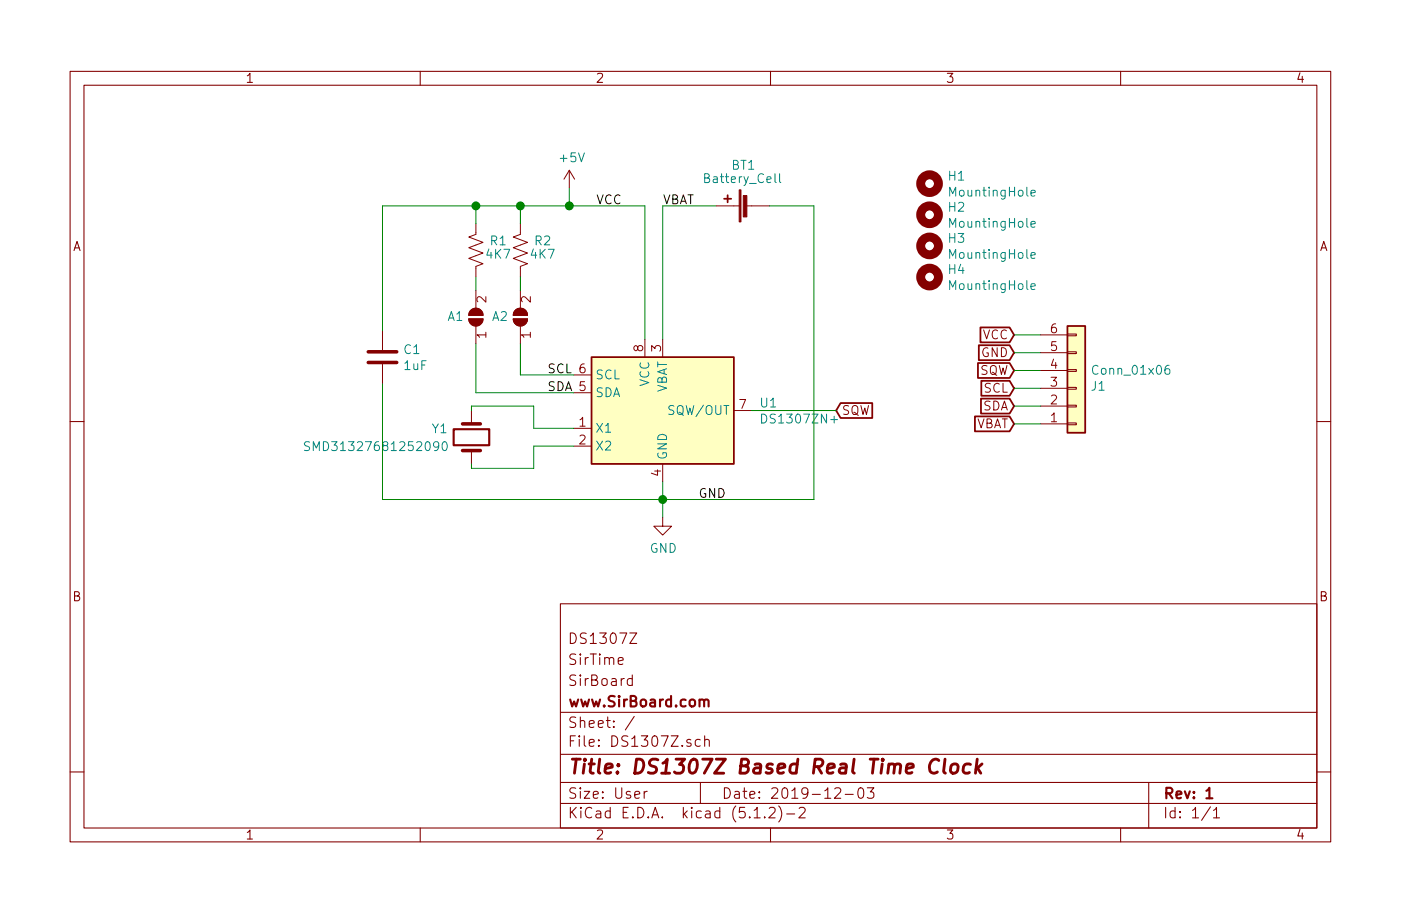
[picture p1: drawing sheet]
EESchema Schematic File Version 4
LIBS:DS1307Z-cache
EELAYER 29 0
EELAYER END
$Descr User 7874 5118
encoding utf-8
Sheet 1 1
Title "DS1307Z Based Real Time Clock"
Date "2019-12-03"
Rev "1"
Comp "www.SirBoard.com"
Comment1 "SirBoard"
Comment2 "SirTime"
Comment3 "DS1307Z"
Comment4 ""
$EndDescr
$Comp
L power:GND #PWR0101
U 1 1
P 3725 2900
F 0 "#PWR0101" H 3725 2650 50  0001 C CNN
F 1 "GND" H 3729 2728 50  0000 C CNN
F 2 "" H 3725 2900 50  0001 C CNN
F 3 "" H 3725 2900 50  0001 C CNN
	1    3725 2900
	1    0    0    -1  
$EndComp
Text GLabel 5700 1875 0    50   Input ~ 0
VCC
Text GLabel 5700 1975 0    50   Input ~ 0
GND
Text GLabel 5700 2175 0    50   Input ~ 0
SCL
Text GLabel 5700 2275 0    50   Input ~ 0
SDA
Wire Wire Line
	5850 1875 5700 1875
Wire Wire Line
	5700 1975 5850 1975
Wire Wire Line
	5850 2175 5700 2175
Wire Wire Line
	5700 2275 5850 2275
$Comp
L Device:R_US R1
U 1 1
P 2675 1400
F 0 "R1" H 2750 1350 50  0000 L CNN
F 1 "4K7" H 2725 1425 50  0000 L CNN
F 2 "Resistor_SMD:R_0603_1608Metric" V 2715 1390 50  0001 C CNN
F 3 "~" H 2675 1400 50  0001 C CNN
F 4 "C99782" H 2675 1400 50  0001 C CNN "Part"
	1    2675 1400
	1    0    0    1   
$EndComp
$Comp
L Jumper:SolderJumper_2_Open A1
U 1 1
P 2675 1775
F 0 "A1" V 2675 1888 50  0000 C CNN
F 1 "SolderJumper_2_Open" H 2675 1888 50  0001 C CNN
F 2 "Jumper:SolderJumper-2_P1.3mm_Open_RoundedPad1.0x1.5mm" H 2675 1775 50  0001 C CNN
F 3 "~" H 2675 1775 50  0001 C CNN
	1    2675 1775
	0    -1   -1   0   
$EndComp
$Comp
L Jumper:SolderJumper_2_Open A2
U 1 1
P 2925 1775
F 0 "A2" V 2925 1888 50  0000 C CNN
F 1 "SolderJumper_2_Open" H 2925 1888 50  0001 C CNN
F 2 "Jumper:SolderJumper-2_P1.3mm_Open_RoundedPad1.0x1.5mm" H 2925 1775 50  0001 C CNN
F 3 "~" H 2925 1775 50  0001 C CNN
	1    2925 1775
	0    -1   -1   0   
$EndComp
$Comp
L power:+5V #PWR0102
U 1 1
P 3200 1050
F 0 "#PWR0102" H 3200 900 50  0001 C CNN
F 1 "+5V" H 3214 1223 50  0000 C CNN
F 2 "" H 3200 1050 50  0001 C CNN
F 3 "" H 3200 1050 50  0001 C CNN
	1    3200 1050
	1    0    0    -1  
$EndComp
$Comp
L Timer_RTC:DS1307Z+ U1
U 1 1
P 3725 2300
F 0 "U1" H 4268 2345 50  0000 L CNN
F 1 "DS1307ZN+" H 4268 2255 50  0000 L CNN
F 2 "Package_SO:SOIC-8_3.9x4.9mm_P1.27mm" H 3725 1800 50  0001 C CNN
F 3 "https://datasheets.maximintegrated.com/en/ds/DS1307.pdf" H 3725 2300 50  0001 C CNN
F 4 "C26858" H 3725 2300 50  0001 C CNN "PartNo."
	1    3725 2300
	1    0    0    -1  
$EndComp
$Comp
L Device:Crystal Y1
U 1 1
P 2650 2450
F 0 "Y1" V 2600 2225 50  0000 L CNN
F 1 "SMD31327681252090" V 2700 1500 50  0000 L CNN
F 2 "Crystal:Crystal_SMD_EuroQuartz_EQ161-2Pin_3.2x1.5mm_HandSoldering" H 2650 2450 50  0001 C CNN
F 3 "~" H 2650 2450 50  0001 C CNN
F 4 "	C390740" V 2650 2450 50  0001 C CNN "PartNo."
	1    2650 2450
	0    1    1    0   
$EndComp
Wire Wire Line
	2650 2300 2650 2275
Wire Wire Line
	2650 2275 3000 2275
Wire Wire Line
	3000 2275 3000 2400
Wire Wire Line
	3000 2400 3225 2400
Wire Wire Line
	3225 2500 3000 2500
Wire Wire Line
	3000 2500 3000 2625
Wire Wire Line
	3000 2625 2650 2625
Wire Wire Line
	2650 2625 2650 2600
$Comp
L Device:R_US R2
U 1 1
P 2925 1400
F 0 "R2" H 3000 1350 50  0000 L CNN
F 1 "4K7" H 2975 1425 50  0000 L CNN
F 2 "Resistor_SMD:R_0603_1608Metric" V 2965 1390 50  0001 C CNN
F 3 "~" H 2925 1400 50  0001 C CNN
F 4 "C99782" H 2925 1400 50  0001 C CNN "Part"
	1    2925 1400
	1    0    0    1   
$EndComp
Wire Wire Line
	2925 2100 3225 2100
Wire Wire Line
	3225 2200 2675 2200
Wire Wire Line
	3625 1900 3625 1150
Wire Wire Line
	2675 1150 2675 1250
Wire Wire Line
	2925 1250 2925 1150
Wire Wire Line
	2675 1150 2925 1150
Wire Wire Line
	2925 1150 3200 1150
Wire Wire Line
	3200 1050 3200 1150
Connection ~ 3200 1150
Wire Wire Line
	3200 1150 3625 1150
$Comp
L Device:Battery_Cell BT1
U 1 1
P 4225 1150
F 0 "BT1" V 4450 1125 50  0000 L CNN
F 1 "Battery_Cell" V 4375 975 50  0000 L CNN
F 2 "Battery:BatteryHolder_Keystone_3000_1x12mm" V 4225 1210 50  0001 C CNN
F 3 "~" V 4225 1210 50  0001 C CNN
F 4 "C238097" V 4225 1150 50  0001 C CNN "PartNo."
	1    4225 1150
	0    -1   -1   0   
$EndComp
Wire Wire Line
	4025 1150 3725 1150
Wire Wire Line
	4325 1150 4575 1150
Wire Wire Line
	4575 2800 3725 2800
Wire Wire Line
	3725 2800 3725 2700
Wire Wire Line
	3725 2900 3725 2800
Connection ~ 3725 2800
Connection ~ 2925 1150
Wire Wire Line
	2675 1625 2675 1550
Wire Wire Line
	2925 1550 2925 1625
Wire Wire Line
	2925 1925 2925 2100
Wire Wire Line
	2675 1925 2675 2200
Text Label 3075 2100 0    50   ~ 0
SCL
Text Label 3075 2200 0    50   ~ 0
SDA
Text Label 3725 1150 0    50   ~ 0
VBAT
Text Label 3350 1150 0    50   ~ 0
VCC
Text Label 3925 2800 0    50   ~ 0
GND
Text GLabel 4700 2300 2    50   Input ~ 0
SQW
Wire Wire Line
	4700 2300 4225 2300
Text GLabel 5700 2075 0    50   Input ~ 0
SQW
Text GLabel 5700 2375 0    50   Input ~ 0
VBAT
Wire Wire Line
	5850 2075 5700 2075
Wire Wire Line
	5700 2375 5850 2375
$Comp
L Connector_Generic:Conn_01x06 J1
U 1 1
P 6050 2175
F 0 "J1" H 6129 2167 50  0000 L CNN
F 1 "Conn_01x06" H 6129 2077 50  0000 L CNN
F 2 "Connector_PinHeader_2.54mm:PinHeader_1x06_P2.54mm_Vertical" H 6050 2175 50  0001 C CNN
F 3 "~" H 6050 2175 50  0001 C CNN
	1    6050 2175
	1    0    0    1   
$EndComp
$Comp
L Device:C C1
U 1 1
P 2150 2000
F 0 "C1" H 2265 2045 50  0000 L CNN
F 1 "1uF" H 2265 1955 50  0000 L CNN
F 2 "Capacitor_SMD:C_0805_2012Metric" H 2188 1850 50  0001 C CNN
F 3 "~" H 2150 2000 50  0001 C CNN
F 4 "C396719" H 2150 2000 50  0001 C CNN "Part"
	1    2150 2000
	1    0    0    -1  
$EndComp
Wire Wire Line
	2675 1150 2150 1150
Wire Wire Line
	2150 1150 2150 1850
Connection ~ 2675 1150
Wire Wire Line
	2150 2150 2150 2800
Wire Wire Line
	2150 2800 3725 2800
$Comp
L Mechanical:MountingHole H1
U 1 1
P 5225 1025
F 0 "H1" H 5325 1070 50  0000 L CNN
F 1 "MountingHole" H 5325 980 50  0000 L CNN
F 2 "SirBoardLibrary:MountingHole_M2.5_SirBoard" H 5225 1025 50  0001 C CNN
F 3 "~" H 5225 1025 50  0001 C CNN
	1    5225 1025
	1    0    0    -1  
$EndComp
$Comp
L Mechanical:MountingHole H2
U 1 1
P 5225 1200
F 0 "H2" H 5325 1245 50  0000 L CNN
F 1 "MountingHole" H 5325 1155 50  0000 L CNN
F 2 "SirBoardLibrary:MountingHole_M2.5_SirBoard" H 5225 1200 50  0001 C CNN
F 3 "~" H 5225 1200 50  0001 C CNN
	1    5225 1200
	1    0    0    -1  
$EndComp
$Comp
L Mechanical:MountingHole H3
U 1 1
P 5225 1375
F 0 "H3" H 5325 1420 50  0000 L CNN
F 1 "MountingHole" H 5325 1330 50  0000 L CNN
F 2 "SirBoardLibrary:MountingHole_M2.5_SirBoard" H 5225 1375 50  0001 C CNN
F 3 "~" H 5225 1375 50  0001 C CNN
	1    5225 1375
	1    0    0    -1  
$EndComp
$Comp
L Mechanical:MountingHole H4
U 1 1
P 5225 1550
F 0 "H4" H 5325 1595 50  0000 L CNN
F 1 "MountingHole" H 5325 1505 50  0000 L CNN
F 2 "SirBoardLibrary:MountingHole_M2.5_SirBoard" H 5225 1550 50  0001 C CNN
F 3 "~" H 5225 1550 50  0001 C CNN
	1    5225 1550
	1    0    0    -1  
$EndComp
Wire Wire Line
	4575 1150 4575 2800
Wire Wire Line
	3725 1150 3725 1900
$EndSCHEMATC
